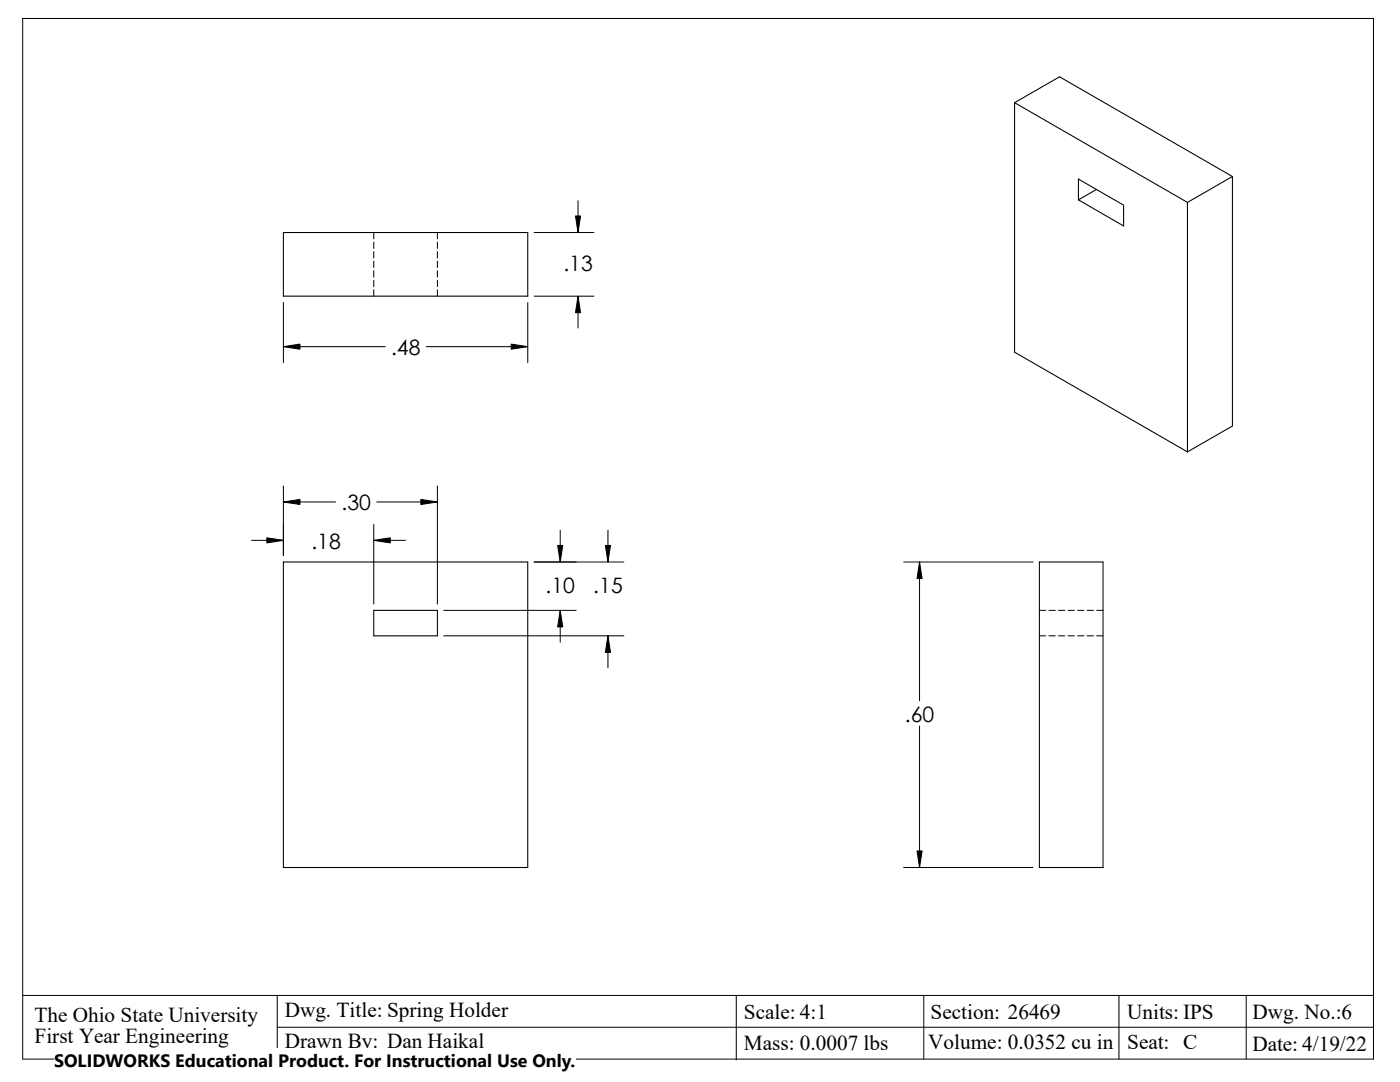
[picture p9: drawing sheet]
<svg xmlns="http://www.w3.org/2000/svg" width="279mm" height="216mm" viewBox="0 0 279 216" stroke-linecap="round" stroke-linejoin="round" font-family="sans-serif">
<g fill="none" stroke="#000" stroke-width=".2">
<path d="M4.5 3.7h269.6v207.6h-269.6zM74.6 46.4v1.3M74.6 48.3v1.3M74.6 50.2v1.3M74.6 52.1v1.3M74.6 54v1.3M74.6 55.9v1.3M74.6 57.8v1.3M87.3 46.4v1.3M87.3 48.3v1.3M87.3 50.2v1.3M87.3 52.1v1.3"/>
<path d="M87.3 54v1.3M87.3 55.9v1.3M87.3 57.8v1.3M106.6 59.1h11.9M106.6 46.4h11.9M115.4 40v6.4M115.4 59.1v6.3M56.6 60.4v11.9M56.6 69.2h20.3M85.1 69.2h20.2M105.3 60.4v11.9M56.6 97v13.9"/>
<path d="M87.3 97v23.5M50.2 107.8h6.4M56.6 100.2h10.4M74.6 104.6v15.9M74.6 107.8h6.3M75.2 100.2h12.1M106.6 112.1h17.9M111.8 105.8v6.3M121.3 105.8v6.3M180.3 112.1h25.9M183.5 112.1v27.7M88.6 121.8h26.4"/>
<path d="M88.6 126.9h35.9M111.8 121.8v6.3M121.3 126.9v6.3M207.4 121.8h1.3M207.4 126.9h1.3M209.3 121.8h1.3M209.3 126.9h1.3M211.2 121.8h1.3M211.2 126.9h1.3M213.1 121.8h1.3M213.1 126.9h1.3M215.1 121.8h1.2"/>
<path d="M215.1 126.9h1.2M217 121.8h1.2M217 126.9h1.2M218.9 121.8h1.2M218.9 126.9h1.2M183.5 144.9v28.2M180.3 173.1h25.9M4.5 198.6h269.6M55.3 198.6v12.7M146.9 198.6v6.4M184.4 198.6v12.7M223.3 198.6v12.7"/>
<path d="M248.7 198.6v12.7M55.3 205h218.8M146.9 205.1v6.4"/>
</g>
<path d="M202.5 20.5l34.5 19.9M202.5 20.5l9-5.2 34.5 19.9M202.5 20.5v49.8l34.5 19.9M215.2 35.7l9 5.2v4.2l-9-5.2zM218.8 37.8l-3.6 2.1M246 35.2v49.8l-9 5.2M246 35.2l-9 5.2M56.6 46.4h48.7v12.7h-48.7zM237 40.4v49.8M56.6 112.1h48.7v61h-48.7zM207.4 112.1h12.7v61h-12.7zM74.6 121.8h12.7v5.1h-12.7z" fill="none" stroke="#000" stroke-width=".21"/>
<g fill="#000" stroke="#000" stroke-width=".2">
<path d="M115.4 59.1l.5 3.3h-1zM114.9 43.1h1l-.5 3.3zM56.6 69.2l3.3-.5v1zM102 68.7l3.3 .5-3.3 .5zM53.3 107.3l3.3 .5-3.3 .5zM56.6 100.2l3.3-.5v1zM74.6 107.8l3.3-.5v1zM84 99.7l3.3 .5-3.3 .5zM111.3 108.8h1l-.5 3.3zM120.8 108.8h1l-.5 3.3zM183.5 112.1l.5 3.3h-1zM111.8 121.8l.5 3.3h-1z"/>
<path d="M121.3 126.9l.5 3.3h-1zM183 169.8h1l-.5 3.3z"/>
</g>
<path d="M10.8 209.2h104.1v6.7h-104.1z" fill="#fff"/>
<g font-size="4.2">
<text x="112.4" y="54">.13</text>
<text x="78.1" y="70.8">.48</text>
<text x="68.1" y="101.9">.30</text>
<text x="62.1" y="109.5">.18</text>
<text x="108.9" y="118.4">.10</text>
<text x="118.4" y="118.4">.15</text>
<text x="180.6" y="144">.60</text>
<text x="6.9" y="203.9">The Ohio State University</text>
<text x="56.9" y="202.9">Dwg. Title: Spring Holder</text>
<text x="148.5" y="203.4">Scale: 4:1</text>
<text x="185.7" y="203.2">Section: 26469</text>
<text x="224.9" y="203.2">Units: IPS</text>
<text x="250" y="203.2">Dwg. No.:6</text>
<text x="6.9" y="208.1">First Year Engineering</text>
<text x="56.9" y="209.2">Drawn By: Dan Haikal</text>
<text x="148.5" y="209.6">Mass: 0.0007 lbs</text>
<text x="185.3" y="209.3">Volume: 0.0352 cu in</text>
<text x="225" y="209.3">Seat: C</text>
<text x="249.9" y="209.6">Date: 4/19/22</text>
</g>
<text font-size="3.6" x="10.8" y="213">SOLIDWORKS Educational Product. For Instructional Use Only.</text>
</svg>
